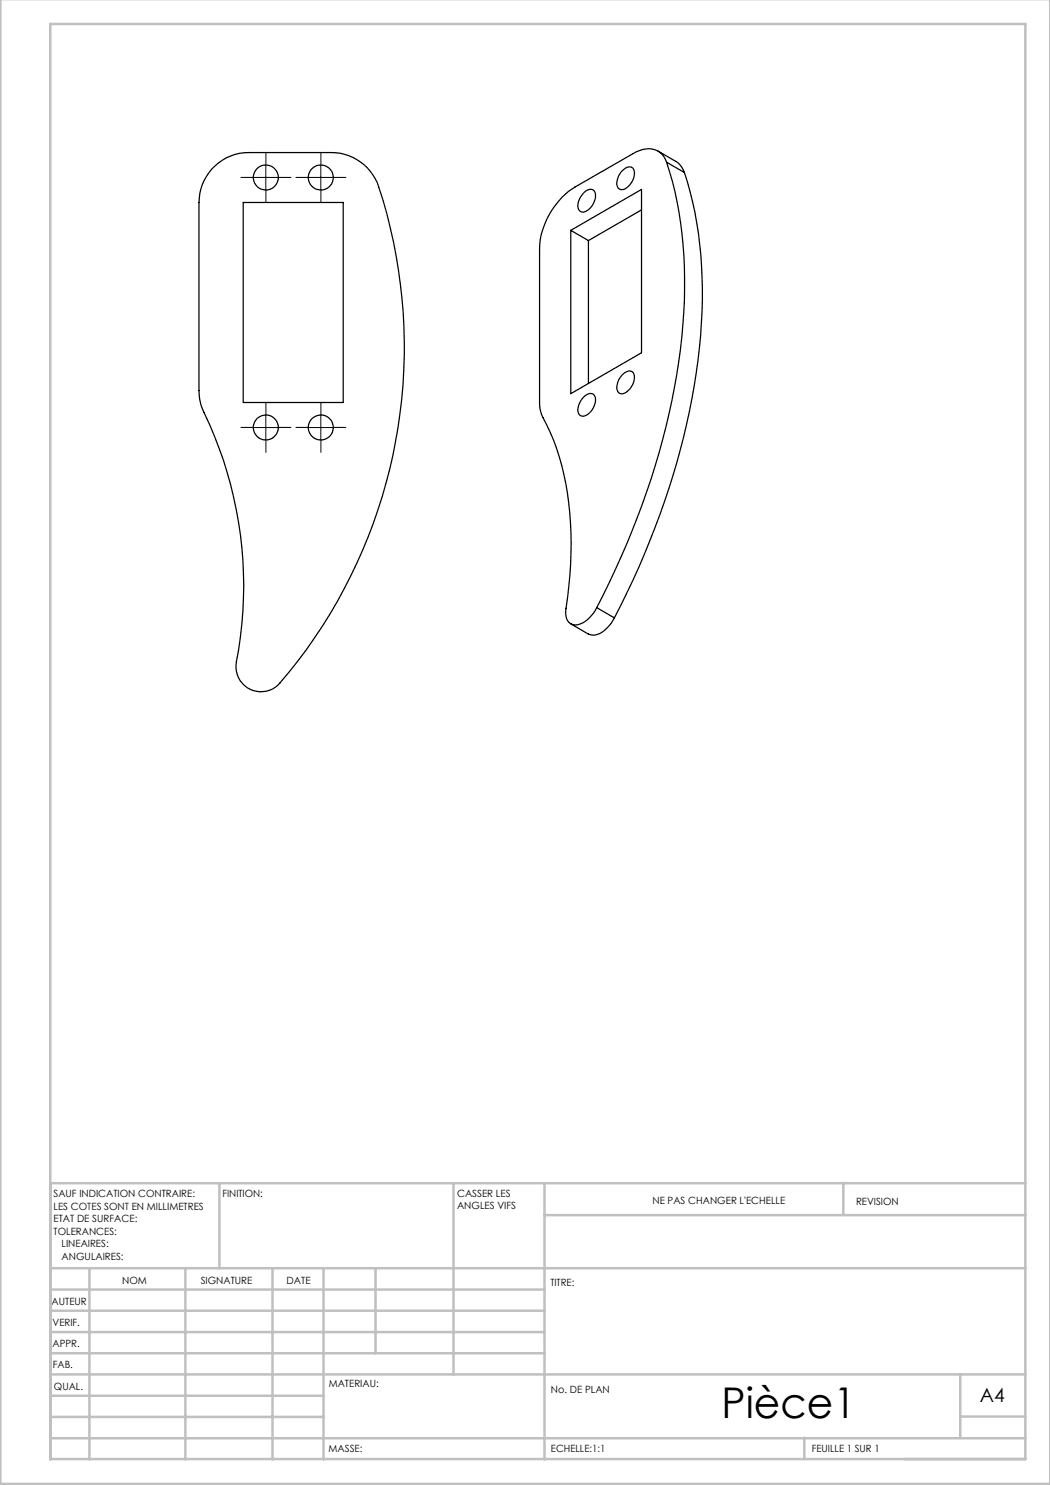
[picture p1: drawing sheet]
<svg xmlns="http://www.w3.org/2000/svg" width="210mm" height="297mm" viewBox="0 0 210 297" stroke-linecap="round" stroke-linejoin="round" font-family="sans-serif">
<g fill="none" stroke="#000" stroke-width=".2" stroke-dasharray="30.5 1.3 1.3 1.3">
<path d="M50.7 35.5h-2.5M53.2 33v-2.5M53.2 38v2.5M55.7 35.5h2.5M61.7 35.5h-2.5M64.2 33v-2.5M64.2 38v2.5M66.7 35.5h2.5M50.7 85.5h-2.5M53.2 83v-2.5M53.2 88v2.5M55.7 85.5h2.5"/>
<path d="M61.7 85.5h-2.5M64.2 83v-2.5M64.2 88v2.5M66.7 85.5h2.5"/>
</g>
<path d="M50.7 35.5h5M53.2 33v5M61.7 35.5h5M64.2 33v5M50.7 85.5h5M53.2 83v5M61.7 85.5h5M64.2 83v5" fill="none" stroke="#000" stroke-width=".2"/>
<g fill="none" stroke="#c0c0c0" stroke-width=".5">
<path d="M.1 -.1v296.9h209.9v-296.9M10.1 4.8h195v287h-195zM43.9 236.6v17M90.7 236.6v38.3M108.9 236.6v55.3M168.7 236.6v6.3M205.1 236.6h-195v55.3M10.1 253.6h195M10.1 257.9h98.8M17.9 253.6v38.3M37.1 253.6v38.3M54.5 253.6v38.3"/>
<path d="M64.7 253.6v38.3M75.1 253.6v17M108.9 243h96.2M10.1 270.6h98.8M10.1 266.4h98.8M10.1 262.1h98.8M10.1 279.1h54.6M10.1 274.9h195M192.1 274.8v12.7M10.1 287.7h195M10.1 283.4h54.6M160.9 287.5v4.3"/>
<path d="M192.1 283.3h13"/>
</g>
<g fill="none" stroke="#000" stroke-width=".25">
<path d="M42.4 33.8a9.8 9.8 0 0 1 7.4-3.3h16.5a10 10 0 0 1 9.4 6.9 102.9 102.9 0 0 1-20.2 99.7 5 5 0 0 1-5.8 .6 5 5 0 0 1-2.4-5.3 80.5 80.5 0 0 0-6.9-50.9l-.5-1.7-.1-1.7v-37.6a10 10 0 0 1 2.6-6.7zM116.7 38.7a1.45 1.45 0 0 1 2.2-.5 3.2 3.2 0 0 1-1.3 3.8 1.15 1.15 0 0 1-1.5 .3 1.15 1.15 0 0 1-.5-1.3l.3-1.2zM124.4 34.2a1.48 1.48 0 0 1 2.2-.5 3.3 3.3 0 0 1-2.2 4.2 1.23 1.23 0 0 1-1-1.8l.3-.8zM131.6 30.2l4.1 2.4 .6 .8 .6 1.1M133.3 32.5a3.8 3.8 0 0 0-5.4-2.4l-1.3 .6-11.6 6.7a15.5 15.5 0 0 0-7.1 12.3v30.7a6.6 6.6 0 0 0 .7 3.2 52.7 52.7 0 0 1 5.6 25 118.3 118.3 0 0 1-1.1 14.2 2.08 2.08 0 0 0 1.1 2 2.08 2.08 0 0 0 2.3-.2l1.3-1 .9-.9 .6-1.2M133.3 32.5a81 81 0 0 1 3.3 32.6 147.8 147.8 0 0 1-14.7 51.3l-2.6 5.1M133.3 32.5l3.6 2M136.9 34.5a83.3 83.3 0 0 1 3 35.1 152.8 152.8 0 0 1-17 54M48.6 40.5h20.1v40h-20.1zM114.2 46.1l14.1-8.2v32.7l-14.1 8.1zM114.2 46.1l3.5 2M117.7 48.1v28.6"/>
<path d="M128.3 42l-10.6 6.1M116.9 79.2a1.2 1.2 0 0 1 1.2-.5 1.2 1.2 0 0 1 1 .9 3.6 3.6 0 0 1-2.4 3.7 1.25 1.25 0 0 1-1.1-1.9l.5-1.2zM124.4 75a1.48 1.48 0 0 1 2.2-.5 3.3 3.3 0 0 1-2.2 4.3 1.27 1.27 0 0 1-1-1.9l.3-.8zM119.3 121.5l3.6 2.1M122.9 123.6a5.8 5.8 0 0 1-4.2 3.4l-1-.2-3.5-2"/>
<circle cx="53.2" cy="35.5" r="2.51"/>
<circle cx="64.2" cy="35.5" r="2.51"/>
<circle cx="53.2" cy="85.5" r="2.5"/>
<circle cx="64.2" cy="85.5" r="2.5"/>
</g>
<text font-size="8.5" x="144.3" y="283.5">Pièce1</text>
<text font-size="3.9" x="196" y="280.4">A4</text>
<g font-size="2">
<text x="10.7" y="239.5">SAUF INDICATION CONTRAIRE:</text>
<text x="44.5" y="239.5">FINITION:</text>
<text x="91.4" y="239.4">CASSER LES</text>
<text x="10.7" y="242">LES COTES SONT EN MILLIMETRES</text>
<text x="10.7" y="244.5">ETAT DE SURFACE:</text>
<text x="91.4" y="241.9">ANGLES VIFS</text>
<text x="130.5" y="240.8">NE PAS CHANGER L'ECHELLE</text>
<text x="171.2" y="241">REVISION</text>
<text x="10.7" y="247">TOLERANCES:</text>
<text x="12.3" y="249.5">LINEAIRES:</text>
<text x="12.3" y="252">ANGULAIRES:</text>
<text x="24.4" y="256.9">NOM</text>
<text x="40.1" y="256.8">SIGNATURE</text>
<text x="57.3" y="256.8">DATE</text>
<text x="110.1" y="257.1">TITRE:</text>
<text x="10.3" y="260.9">AUTEUR</text>
<text x="10.5" y="269.3">APPR.</text>
<text x="10.5" y="265.2">VERIF.</text>
<text x="10.6" y="273.6">FAB.</text>
<text x="10.8" y="278">QUAL.</text>
<text x="65.8" y="277.4">MATERIAU:</text>
<text x="110.2" y="278.5">No. DE PLAN</text>
<text x="65.7" y="290.4">MASSE:</text>
<text x="110.2" y="290.5">ECHELLE:1:1</text>
<text x="162.4" y="290.4">FEUILLE 1 SUR 1</text>
</g>
</svg>
